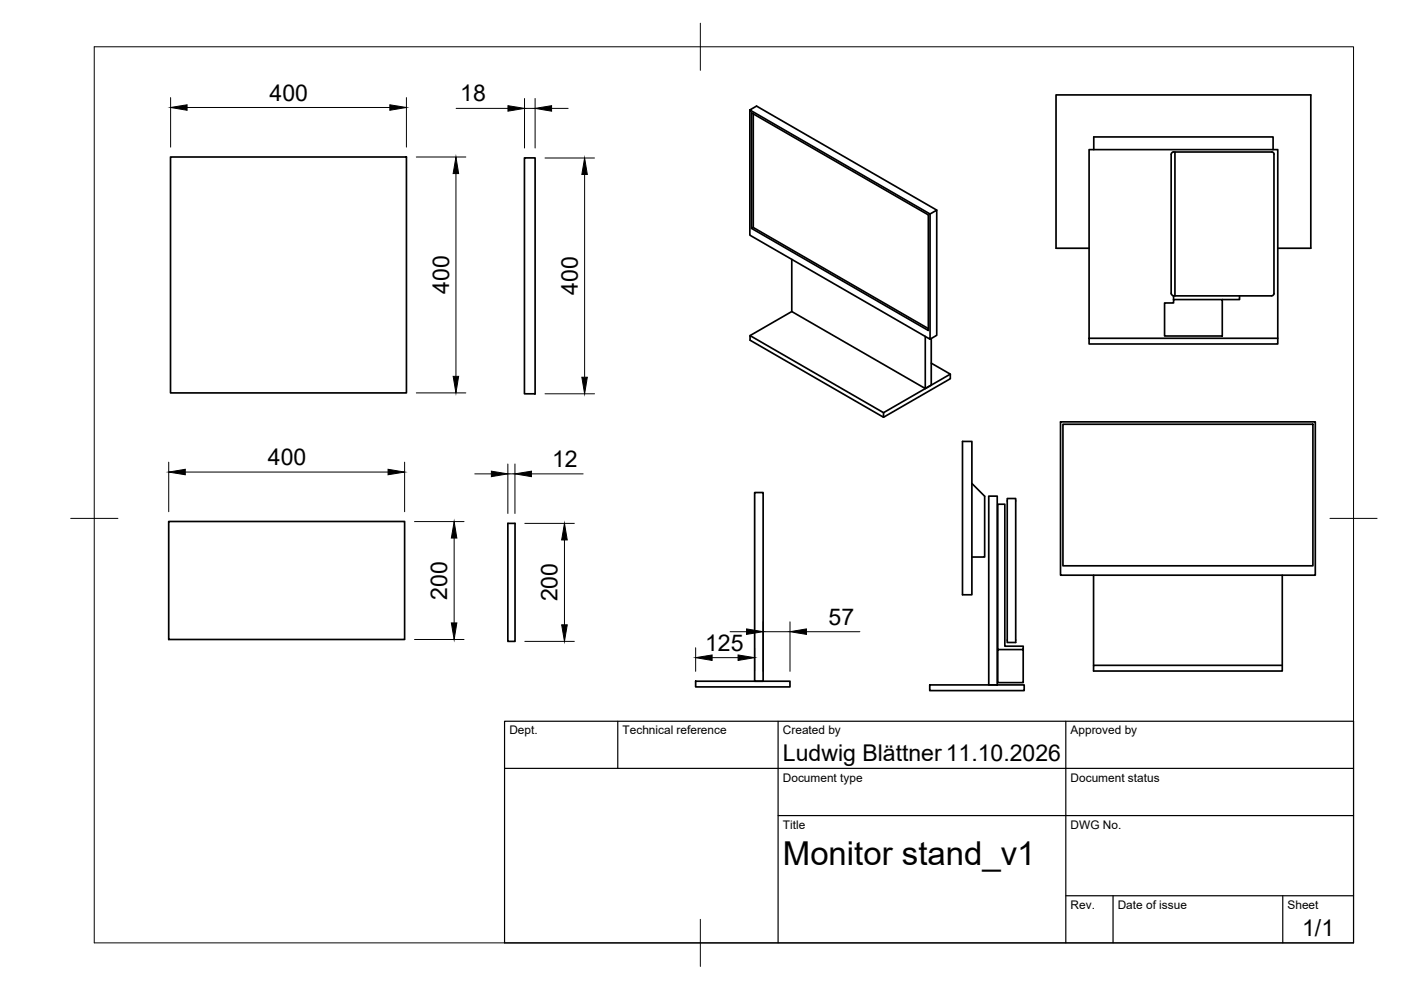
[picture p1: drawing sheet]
<svg xmlns="http://www.w3.org/2000/svg" width="297mm" height="210mm" viewBox="0 0 297 210" stroke-linecap="round" stroke-linejoin="round" font-family="sans-serif">
<!-- layer: Visible -->
<g fill="none" stroke="#000" stroke-width=".36">
<path d="M36.2 33.3h50v50h-50zM111.2 33.5h2.3v50h-2.3zM159 23.3v26.6l38.2 22v-26.5l-38.2-22.1 1.4-.8 38.2 22M159.7 24.1v24.1M231.9 31.7v-2.7h38v2.7M249.1 32.2h20.5l.5 .3v29.7l-.2 .4-20.8 .1zM249.1 32.2a.58 .58 0 0 0-.8 .5v29.5l.3 .4 .2 .1M159.3 48.4l37.5 21.7v-24.5l-37.5-21.7v24.5l.4-.2 37.1 21.5M167.9 55v11.1l28.3 16.3v-11.1M197.2 45.4l1.4-.9v26.6l-1.4 .8M230.9 52.6h-7v-32.5h54v32.5h-7M167.9 66.1l-8.9 5.1"/>
<path d="M197.4 71.8v9.9l-1.2 .7M197.4 77l4.1 2.3v1l-14.2 8.2M201.5 79.3l-14.2 8.2v1l-28.3-16.4v-.9l28.3 16.3M230.9 71.7v-40h40v40M230.9 71.7h40v1.2h-40zM246.9 64.2h1.9v-.7h10.3v7.7h-12.2zM248.8 62.7v.8M248.8 62.7h.3M262.8 62.7v.8h-3.7M204.1 93.6h2v32.5h-2zM224.9 89.4h54v32.6h-54zM225.4 90h53v30h-53z"/>
<path d="M35.8 110.6h50v25h-50zM107.7 111h1.5v25h-1.5zM160 104.4h1.8v40h-1.8zM206.1 102.5l2.7 2.7v12.9h-2.7M209.6 105.2h1.8v40h-1.8zM213.6 105.7h1.7v30.5h-1.7zM211.5 137.7v-30.8h1.5v30.1h3.9v7.7h-5.4v-7h5.4M231.9 122v19.1M271.9 122v20.3h-40v-1.2h40M147.5 144.4h20v1.2h-20zM197.1 145.2h20v1.2h-20z"/>
</g>
<!-- layer: BORDER -->
<path d="M20 9.9h267v190h-267zM148.5 4.9v10M15 109.9h10M282 109.9h10M148.5 194.9v10" fill="none" stroke="#000" stroke-width=".21"/>
<!-- layer: TITLEBLOCK -->
<path d="M107 152.9h180v47h-180zM131 152.9v10M165 152.9v47M226 152.9v47M107 162.9h180M165 172.9h122M226 189.9h61M236 189.9v10M272 189.9v10" fill="none" stroke="#000" stroke-width=".25"/>
<!-- layer: FD_Dimensions -->
<g fill="none" stroke="#000" stroke-width=".21">
<path d="M36.2 20.7v10.5M39.7 22.8h43M86.2 20.7v10.5M88.3 33.3h10.5M96.7 36.8v43M96.7 23h11M111.2 20.9v10.5M111.2 23h2.3M113.5 20.9v10.5M115.5 33.5h10.5M116.9 23h3.6M124 37v43"/>
<path d="M35.8 98v10.5M85.8 98v10.5M88.3 83.3h10.5M107.7 98.4v10.5M109.2 98.4v10.5M115.5 83.5h10.5M39.3 100.1h43M87.9 110.6h10.5M96.3 114.1v18M100.7 100.5h3.5M107.7 100.5h1.5M111.3 111h10.5"/>
<path d="M112.7 100.5h10.9M119.7 114.5v18M87.9 135.6h10.5M111.3 136h10.5M147.5 137.3v5M151 139.4h5.5M154.8 133.9h3.5M160 137.3v5M161.8 131.8v10.5M161.8 133.9h5.7M167.5 131.8v10.5M171 133.9h11.3"/>
</g>
<g fill="#000" stroke="#000" stroke-width=".21">
<path d="M36.2 22.8l3.5-.6v1.2zM82.7 22.2l3.5 .6-3.5 .6zM96.7 33.3l.5 3.5h-1.1zM107.7 22.4l3.5 .6-3.5 .6zM113.5 23l3.4-.6v1.2zM124 33.5l.5 3.5h-1.1zM96.1 79.8h1.1l-.5 3.5zM123.4 80h1.1l-.5 3.5zM35.8 100.1l3.5-.6v1.2zM82.3 99.5l3.5 .6-3.5 .6zM104.2 99.9l3.5 .6-3.5 .6zM109.2 100.5l3.5-.6v1.2z"/>
<path d="M96.3 110.6l.6 3.5h-1.2zM119.7 111l.6 3.5h-1.2zM95.7 132.1h1.2l-.6 3.5zM119.1 132.5h1.2l-.6 3.5zM147.5 139.4l3.5-.5v1.1zM156.5 138.9l3.5 .5-3.5 .6zM158.3 133.3l3.5 .6-3.5 .6zM167.5 133.9l3.5-.6v1.2z"/>
</g>
<text font-size="7" x="166" y="183.4">Monitor stand_v1</text>
<g font-size="4.9">
<text x="57.2" y="21.3">400</text>
<text x="97.6" y="21.5">18</text>
<text x="95.2" y="62.3" transform="rotate(-90 95.2 62.3)">400</text>
<text x="122.5" y="62.5" transform="rotate(-90 122.5 62.5)">400</text>
<text x="56.8" y="98.6">400</text>
<text x="117.1" y="99.1">12</text>
<text x="94.8" y="127.1" transform="rotate(-90 94.8 127.1)">200</text>
<text x="118.2" y="127.5" transform="rotate(-90 118.2 127.5)">200</text>
<text x="149.5" y="138">125</text>
<text x="175.7" y="132.5">57</text>
<text x="166" y="161.4">Ludwig Blättner11.10.2026</text>
<text x="276.1" y="198.6">1/1</text>
</g>
<g font-size="2.5">
<text x="108" y="155.7">Dept.</text>
<text x="132" y="155.7">Technical reference</text>
<text x="166" y="155.7">Created by</text>
<text x="227" y="155.7">Approved by</text>
<text x="166" y="165.7">Document type</text>
<text x="227" y="165.7">Document status</text>
<text x="166" y="175.7">Title</text>
<text x="227" y="175.7">DWG No.</text>
<text x="227" y="192.7">Rev.</text>
<text x="237" y="192.7">Date of issue</text>
<text x="273" y="192.7">Sheet</text>
</g>
</svg>
